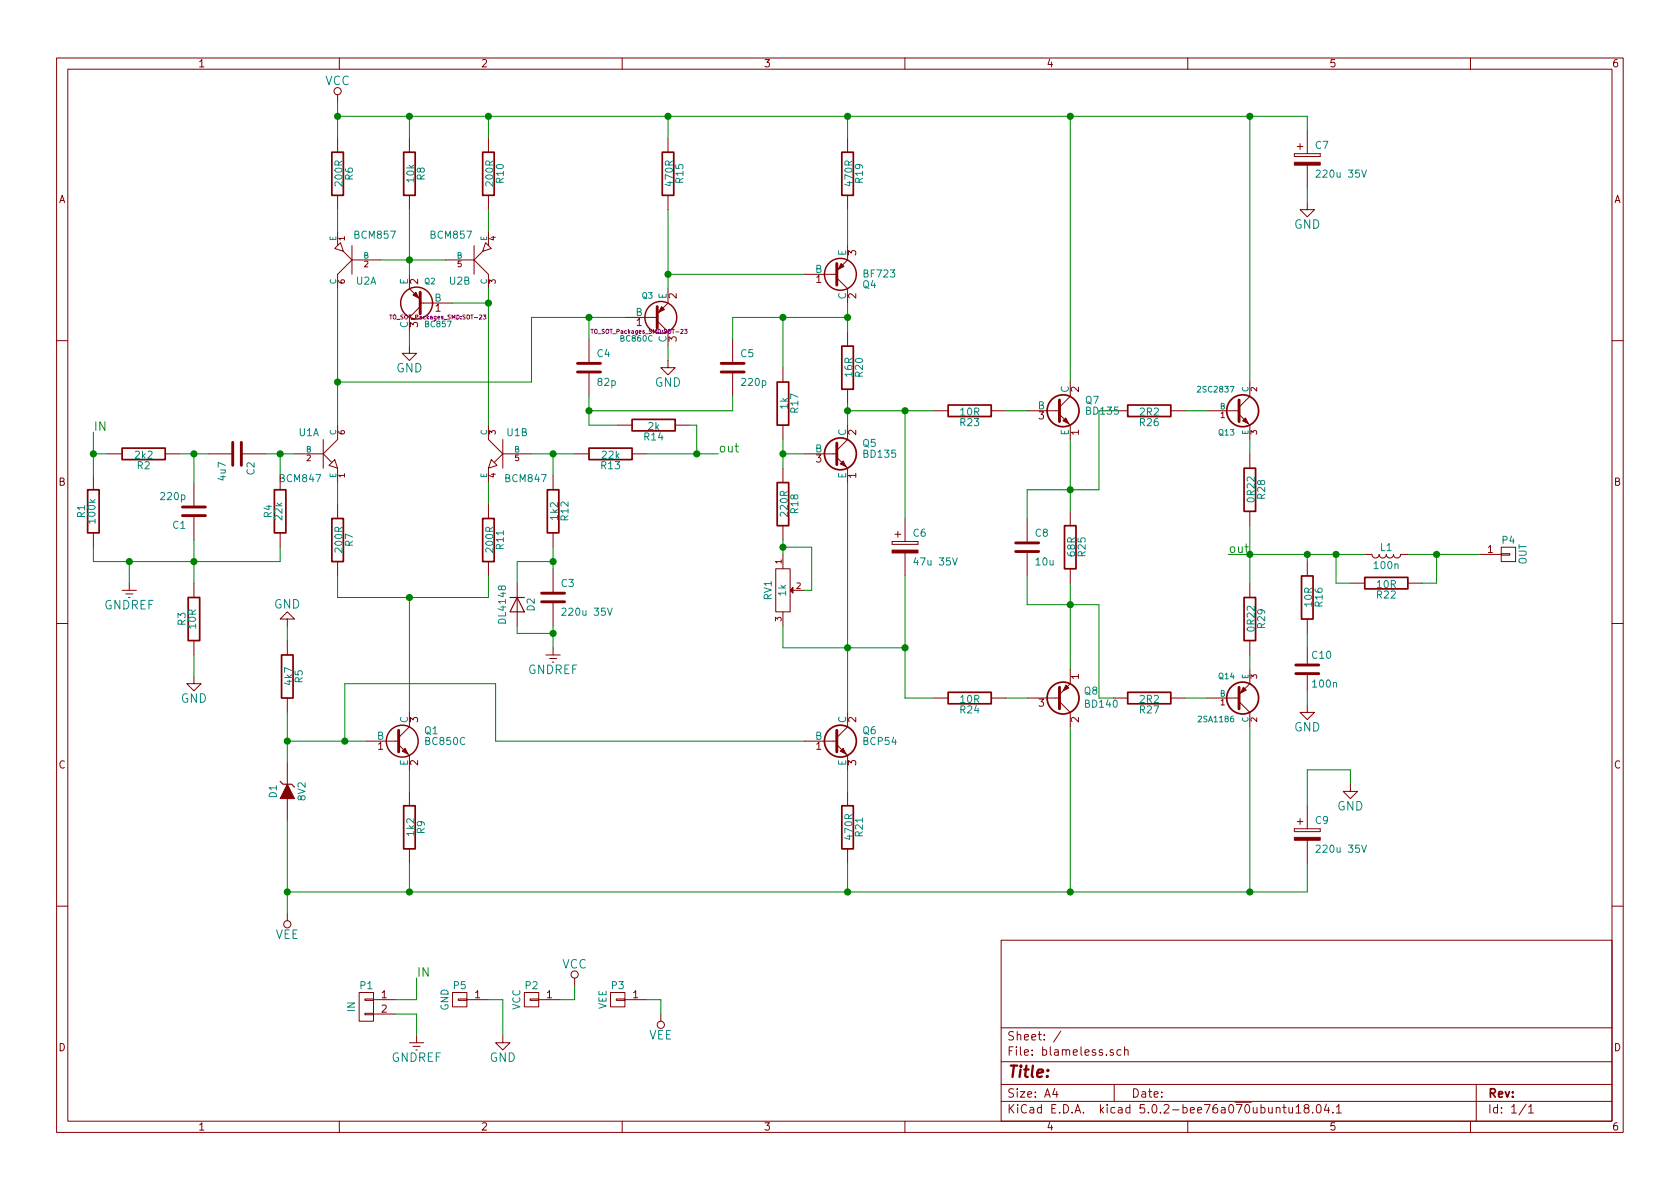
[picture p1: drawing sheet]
EESchema Schematic File Version 4
LIBS:blameless-cache
EELAYER 26 0
EELAYER END
$Descr A4 11693 8268
encoding utf-8
Sheet 1 1
Title ""
Date ""
Rev ""
Comp ""
Comment1 ""
Comment2 ""
Comment3 ""
Comment4 ""
$EndDescr
$Comp
L blameless-rescue:BCM847 U1
U 1 1
P 2250 3150
F 0 "U1" H 2150 3300 50  0000 C CNN
F 1 "BCM847" H 2090 2980 50  0000 C CNN
F 2 "TO_SOT_Packages_SMD:SOT-363_SC-70-6_Handsoldering" H 2250 3150 60  0001 C CNN
F 3 "" H 2250 3150 60  0000 C CNN
	1    2250 3150
	1    0    0    -1  
$EndComp
$Comp
L blameless-rescue:BCM847 U1
U 2 1
P 3500 3150
F 0 "U1" H 3400 3300 50  0000 C CNN
F 1 "BCM847" H 3340 2980 50  0000 C CNN
F 2 "TO_SOT_Packages_SMD:SOT-363_SC-70-6_Handsoldering" H 3500 3150 60  0001 C CNN
F 3 "" H 3500 3150 60  0000 C CNN
	2    3500 3150
	-1   0    0    -1  
$EndComp
$Comp
L blameless-rescue:BCM857 U2
U 1 1
P 2450 1800
F 0 "U2" H 2350 1950 50  0000 C CNN
F 1 "BCM857" H 2290 1630 50  0000 C CNN
F 2 "TO_SOT_Packages_SMD:SOT-363_SC-70-6_Handsoldering" H 2450 1800 60  0001 C CNN
F 3 "" H 2450 1800 60  0000 C CNN
	1    2450 1800
	-1   0    0    1   
$EndComp
$Comp
L blameless-rescue:BCM857 U2
U 2 1
P 3300 1800
F 0 "U2" H 3200 1950 50  0000 C CNN
F 1 "BCM857" H 3140 1630 50  0000 C CNN
F 2 "TO_SOT_Packages_SMD:SOT-363_SC-70-6_Handsoldering" H 3300 1800 60  0001 C CNN
F 3 "" H 3300 1800 60  0000 C CNN
	2    3300 1800
	1    0    0    1   
$EndComp
$Comp
L blameless-rescue:BC857 Q2
U 1 1
P 2950 2100
F 0 "Q2" H 2950 1951 40  0000 R CNN
F 1 "BC857" H 2950 2250 40  0000 R CNN
F 2 "TO_SOT_Packages_SMD:SOT-23" H 2850 2202 29  0000 C CNN
F 3 "" H 2950 2100 60  0000 C CNN
	1    2950 2100
	-1   0    0    1   
$EndComp
$Comp
L power:GND #PWR01
U 1 1
P 2850 2400
F 0 "#PWR01" H 2850 2150 60  0001 C CNN
F 1 "GND" H 2850 2250 60  0000 C CNN
F 2 "" H 2850 2400 60  0000 C CNN
F 3 "" H 2850 2400 60  0000 C CNN
	1    2850 2400
	1    0    0    -1  
$EndComp
$Comp
L blameless-rescue:R-RESCUE-blameless R8
U 1 1
P 2850 1200
F 0 "R8" V 2930 1200 50  0000 C CNN
F 1 "10k" V 2857 1201 50  0000 C CNN
F 2 "Resistor_SMD:R_MiniMELF_MMA-0204" V 2780 1200 30  0001 C CNN
F 3 "" H 2850 1200 30  0000 C CNN
	1    2850 1200
	1    0    0    -1  
$EndComp
$Comp
L blameless-rescue:R-RESCUE-blameless R6
U 1 1
P 2350 1200
F 0 "R6" V 2430 1200 50  0000 C CNN
F 1 "200R" V 2357 1201 50  0000 C CNN
F 2 "Resistor_SMD:R_MiniMELF_MMA-0204" V 2280 1200 30  0001 C CNN
F 3 "" H 2350 1200 30  0000 C CNN
	1    2350 1200
	1    0    0    -1  
$EndComp
$Comp
L blameless-rescue:R-RESCUE-blameless R10
U 1 1
P 3400 1200
F 0 "R10" V 3480 1200 50  0000 C CNN
F 1 "200R" V 3407 1201 50  0000 C CNN
F 2 "Resistor_SMD:R_MiniMELF_MMA-0204" V 3330 1200 30  0001 C CNN
F 3 "" H 3400 1200 30  0000 C CNN
	1    3400 1200
	1    0    0    -1  
$EndComp
$Comp
L blameless-rescue:R-RESCUE-blameless R7
U 1 1
P 2350 3750
F 0 "R7" V 2430 3750 50  0000 C CNN
F 1 "200R" V 2357 3751 50  0000 C CNN
F 2 "Resistor_SMD:R_MiniMELF_MMA-0204" V 2280 3750 30  0001 C CNN
F 3 "" H 2350 3750 30  0000 C CNN
	1    2350 3750
	1    0    0    -1  
$EndComp
$Comp
L blameless-rescue:R-RESCUE-blameless R11
U 1 1
P 3400 3750
F 0 "R11" V 3480 3750 50  0000 C CNN
F 1 "200R" V 3407 3751 50  0000 C CNN
F 2 "Resistor_SMD:R_MiniMELF_MMA-0204" V 3330 3750 30  0001 C CNN
F 3 "" H 3400 3750 30  0000 C CNN
	1    3400 3750
	1    0    0    -1  
$EndComp
$Comp
L power:GND #PWR02
U 1 1
P 2000 4350
F 0 "#PWR02" H 2000 4100 60  0001 C CNN
F 1 "GND" H 2000 4200 60  0000 C CNN
F 2 "" H 2000 4350 60  0000 C CNN
F 3 "" H 2000 4350 60  0000 C CNN
	1    2000 4350
	-1   0    0    1   
$EndComp
$Comp
L blameless-rescue:R-RESCUE-blameless R5
U 1 1
P 2000 4700
F 0 "R5" V 2080 4700 50  0000 C CNN
F 1 "4k7" V 2007 4701 50  0000 C CNN
F 2 "Resistor_SMD:R_MiniMELF_MMA-0204" V 1930 4700 30  0001 C CNN
F 3 "" H 2000 4700 30  0000 C CNN
	1    2000 4700
	1    0    0    -1  
$EndComp
$Comp
L blameless-rescue:ZENER D1
U 1 1
P 2000 5500
F 0 "D1" H 2000 5600 50  0000 C CNN
F 1 "8V2" H 2000 5400 50  0000 C CNN
F 2 "Diodes_SMD:D_MiniMELF_Handsoldering" H 2000 5500 60  0001 C CNN
F 3 "" H 2000 5500 60  0000 C CNN
	1    2000 5500
	0    -1   -1   0   
$EndComp
$Comp
L blameless-rescue:R-RESCUE-blameless R9
U 1 1
P 2850 5750
F 0 "R9" V 2930 5750 50  0000 C CNN
F 1 "1k2" V 2857 5751 50  0000 C CNN
F 2 "Resistor_SMD:R_MiniMELF_MMA-0204" V 2780 5750 30  0001 C CNN
F 3 "" H 2850 5750 30  0000 C CNN
	1    2850 5750
	1    0    0    -1  
$EndComp
$Comp
L blameless-rescue:R-RESCUE-blameless R12
U 1 1
P 3850 3550
F 0 "R12" V 3930 3550 50  0000 C CNN
F 1 "1k2" V 3857 3551 50  0000 C CNN
F 2 "Resistor_SMD:R_MiniMELF_MMA-0204" V 3780 3550 30  0001 C CNN
F 3 "" H 3850 3550 30  0000 C CNN
	1    3850 3550
	1    0    0    -1  
$EndComp
$Comp
L blameless-rescue:R-RESCUE-blameless R13
U 1 1
P 4250 3150
F 0 "R13" V 4330 3150 50  0000 C CNN
F 1 "22k" V 4257 3151 50  0000 C CNN
F 2 "Resistor_SMD:R_MiniMELF_MMA-0204" V 4180 3150 30  0001 C CNN
F 3 "" H 4250 3150 30  0000 C CNN
	1    4250 3150
	0    1    1    0   
$EndComp
$Comp
L blameless-rescue:R-RESCUE-blameless R4
U 1 1
P 1950 3550
F 0 "R4" V 2030 3550 50  0000 C CNN
F 1 "22k" V 1957 3551 50  0000 C CNN
F 2 "Resistor_SMD:R_MiniMELF_MMA-0204" V 1880 3550 30  0001 C CNN
F 3 "" H 1950 3550 30  0000 C CNN
	1    1950 3550
	-1   0    0    1   
$EndComp
$Comp
L blameless-rescue:C-RESCUE-blameless C3
U 1 1
P 3850 4150
F 0 "C3" H 3900 4250 50  0000 L CNN
F 1 "220u 35V" H 3900 4050 50  0000 L CNN
F 2 "Capacitors_SMD:CP_Elec_8x10" H 3888 4000 30  0001 C CNN
F 3 "" H 3850 4150 60  0000 C CNN
	1    3850 4150
	1    0    0    -1  
$EndComp
Text Label 5000 3150 0    60   ~ 0
out
$Comp
L power:GND #PWR03
U 1 1
P 4650 2500
F 0 "#PWR03" H 4650 2250 60  0001 C CNN
F 1 "GND" H 4650 2350 60  0000 C CNN
F 2 "" H 4650 2500 60  0000 C CNN
F 3 "" H 4650 2500 60  0000 C CNN
	1    4650 2500
	1    0    0    -1  
$EndComp
$Comp
L blameless-rescue:R-RESCUE-blameless R15
U 1 1
P 4650 1200
F 0 "R15" V 4730 1200 50  0000 C CNN
F 1 "470R" V 4657 1201 50  0000 C CNN
F 2 "Resistor_SMD:R_MiniMELF_MMA-0204" V 4580 1200 30  0001 C CNN
F 3 "" H 4650 1200 30  0000 C CNN
	1    4650 1200
	1    0    0    -1  
$EndComp
$Comp
L blameless-rescue:R-RESCUE-blameless R19
U 1 1
P 5900 1200
F 0 "R19" V 5980 1200 50  0000 C CNN
F 1 "470R" V 5907 1201 50  0000 C CNN
F 2 "Resistor_SMD:R_MiniMELF_MMA-0204" V 5830 1200 30  0001 C CNN
F 3 "" H 5900 1200 30  0000 C CNN
	1    5900 1200
	1    0    0    -1  
$EndComp
$Comp
L blameless-rescue:R-RESCUE-blameless R20
U 1 1
P 5900 2550
F 0 "R20" V 5980 2550 50  0000 C CNN
F 1 "16R" V 5907 2551 50  0000 C CNN
F 2 "Resistor_SMD:R_MiniMELF_MMA-0204" V 5830 2550 30  0001 C CNN
F 3 "" H 5900 2550 30  0000 C CNN
	1    5900 2550
	1    0    0    -1  
$EndComp
$Comp
L blameless-rescue:R-RESCUE-blameless R17
U 1 1
P 5450 2800
F 0 "R17" V 5530 2800 50  0000 C CNN
F 1 "1k" V 5457 2801 50  0000 C CNN
F 2 "Resistor_SMD:R_MiniMELF_MMA-0204" V 5380 2800 30  0001 C CNN
F 3 "" H 5450 2800 30  0000 C CNN
	1    5450 2800
	1    0    0    -1  
$EndComp
$Comp
L blameless-rescue:R-RESCUE-blameless R18
U 1 1
P 5450 3500
F 0 "R18" V 5530 3500 50  0000 C CNN
F 1 "220R" V 5457 3501 50  0000 C CNN
F 2 "Resistor_SMD:R_MiniMELF_MMA-0204" V 5380 3500 30  0001 C CNN
F 3 "" H 5450 3500 30  0000 C CNN
	1    5450 3500
	1    0    0    -1  
$EndComp
$Comp
L blameless-rescue:POT-RESCUE-blameless RV1
U 1 1
P 5450 4100
F 0 "RV1" H 5450 4000 50  0000 C CNN
F 1 "1k" H 5450 4100 50  0000 C CNN
F 2 "Potentiometer_SMD:Potentiometer_Bourns_3214G_Horizontal" H 5450 4100 60  0001 C CNN
F 3 "" H 5450 4100 60  0000 C CNN
	1    5450 4100
	0    1    1    0   
$EndComp
$Comp
L blameless-rescue:CP2 C6
U 1 1
P 6300 3800
F 0 "C6" H 6350 3900 50  0000 L CNN
F 1 "47u 35V" H 6350 3700 50  0000 L CNN
F 2 "Capacitors_SMD:CP_Elec_6.3x7.7" H 6338 3650 30  0001 C CNN
F 3 "" H 6300 3800 60  0000 C CNN
	1    6300 3800
	1    0    0    -1  
$EndComp
$Comp
L blameless-rescue:R-RESCUE-blameless R21
U 1 1
P 5900 5750
F 0 "R21" V 5980 5750 50  0000 C CNN
F 1 "470R" V 5907 5751 50  0000 C CNN
F 2 "Resistor_SMD:R_MiniMELF_MMA-0204" V 5830 5750 30  0001 C CNN
F 3 "" H 5900 5750 30  0000 C CNN
	1    5900 5750
	1    0    0    -1  
$EndComp
$Comp
L blameless-rescue:R-RESCUE-blameless R25
U 1 1
P 7450 3800
F 0 "R25" V 7530 3800 50  0000 C CNN
F 1 "68R" V 7457 3801 50  0000 C CNN
F 2 "Resistor_SMD:R_MiniMELF_MMA-0204" V 7380 3800 30  0001 C CNN
F 3 "" H 7450 3800 30  0000 C CNN
	1    7450 3800
	1    0    0    -1  
$EndComp
$Comp
L blameless-rescue:C-RESCUE-blameless C8
U 1 1
P 7150 3800
F 0 "C8" H 7200 3900 50  0000 L CNN
F 1 "10u" H 7200 3700 50  0000 L CNN
F 2 "Capacitors_SMD:C_1206_HandSoldering" H 7188 3650 30  0001 C CNN
F 3 "" H 7150 3800 60  0000 C CNN
	1    7150 3800
	1    0    0    -1  
$EndComp
$Comp
L blameless-rescue:R-RESCUE-blameless R23
U 1 1
P 6750 2850
F 0 "R23" V 6830 2850 50  0000 C CNN
F 1 "10R" V 6757 2851 50  0000 C CNN
F 2 "Resistor_SMD:R_MiniMELF_MMA-0204" V 6680 2850 30  0001 C CNN
F 3 "" H 6750 2850 30  0000 C CNN
	1    6750 2850
	0    1    1    0   
$EndComp
$Comp
L blameless-rescue:R-RESCUE-blameless R24
U 1 1
P 6750 4850
F 0 "R24" V 6830 4850 50  0000 C CNN
F 1 "10R" V 6757 4851 50  0000 C CNN
F 2 "Resistor_SMD:R_MiniMELF_MMA-0204" V 6680 4850 30  0001 C CNN
F 3 "" H 6750 4850 30  0000 C CNN
	1    6750 4850
	0    1    1    0   
$EndComp
$Comp
L blameless-rescue:C-RESCUE-blameless C4
U 1 1
P 4100 2550
F 0 "C4" H 4150 2650 50  0000 L CNN
F 1 "82p" H 4150 2450 50  0000 L CNN
F 2 "Capacitors_SMD:C_1206_HandSoldering" H 4138 2400 30  0001 C CNN
F 3 "" H 4100 2550 60  0000 C CNN
	1    4100 2550
	1    0    0    -1  
$EndComp
$Comp
L blameless-rescue:C-RESCUE-blameless C5
U 1 1
P 5100 2550
F 0 "C5" H 5150 2650 50  0000 L CNN
F 1 "220p" H 5150 2450 50  0000 L CNN
F 2 "Capacitors_SMD:C_1206_HandSoldering" H 5138 2400 30  0001 C CNN
F 3 "" H 5100 2550 60  0000 C CNN
	1    5100 2550
	1    0    0    -1  
$EndComp
$Comp
L blameless-rescue:R-RESCUE-blameless R14
U 1 1
P 4550 2950
F 0 "R14" V 4630 2950 50  0000 C CNN
F 1 "2k" V 4557 2951 50  0000 C CNN
F 2 "Resistor_SMD:R_MiniMELF_MMA-0204" V 4480 2950 30  0001 C CNN
F 3 "" H 4550 2950 30  0000 C CNN
	1    4550 2950
	0    1    1    0   
$EndComp
$Comp
L blameless-rescue:R-RESCUE-blameless R26
U 1 1
P 8000 2850
F 0 "R26" V 8080 2850 50  0000 C CNN
F 1 "2R2" V 8007 2851 50  0000 C CNN
F 2 "Resistor_SMD:R_MiniMELF_MMA-0204" V 7930 2850 30  0001 C CNN
F 3 "" H 8000 2850 30  0000 C CNN
	1    8000 2850
	0    1    1    0   
$EndComp
$Comp
L blameless-rescue:R-RESCUE-blameless R27
U 1 1
P 8000 4850
F 0 "R27" V 8080 4850 50  0000 C CNN
F 1 "2R2" V 8007 4851 50  0000 C CNN
F 2 "Resistor_SMD:R_MiniMELF_MMA-0204" V 7930 4850 30  0001 C CNN
F 3 "" H 8000 4850 30  0000 C CNN
	1    8000 4850
	0    1    1    0   
$EndComp
$Comp
L blameless-rescue:2SC4793 Q13
U 1 1
P 8600 2850
F 0 "Q13" H 8600 2700 40  0000 R CNN
F 1 "2SC2837" H 8600 3000 40  0000 R CNN
F 2 "TOs:to247" H 8480 2950 29  0001 C CNN
F 3 "" H 8600 2850 60  0000 C CNN
	1    8600 2850
	1    0    0    -1  
$EndComp
$Comp
L blameless-rescue:2SA1837 Q14
U 1 1
P 8600 4850
F 0 "Q14" H 8600 4700 40  0000 R CNN
F 1 "2SA1186" H 8600 5000 40  0000 R CNN
F 2 "TOs:to247" H 8480 4950 29  0001 C CNN
F 3 "" H 8600 4850 60  0000 C CNN
	1    8600 4850
	1    0    0    1   
$EndComp
$Comp
L blameless-rescue:C-RESCUE-blameless C2
U 1 1
P 1650 3150
F 0 "C2" H 1700 3250 50  0000 L CNN
F 1 "4u7" H 1700 3050 50  0000 L CNN
F 2 "Capacitors_SMD:C_1206_HandSoldering" H 1688 3000 30  0001 C CNN
F 3 "" H 1650 3150 60  0000 C CNN
	1    1650 3150
	0    1    1    0   
$EndComp
$Comp
L blameless-rescue:C-RESCUE-blameless C1
U 1 1
P 1350 3550
F 0 "C1" H 1400 3650 50  0000 L CNN
F 1 "220p" H 1400 3450 50  0000 L CNN
F 2 "Capacitors_SMD:C_1206_HandSoldering" H 1388 3400 30  0001 C CNN
F 3 "" H 1350 3550 60  0000 C CNN
	1    1350 3550
	-1   0    0    1   
$EndComp
$Comp
L blameless-rescue:R-RESCUE-blameless R2
U 1 1
P 1000 3150
F 0 "R2" V 1080 3150 50  0000 C CNN
F 1 "2k2" V 1007 3151 50  0000 C CNN
F 2 "Resistor_SMD:R_MiniMELF_MMA-0204" V 930 3150 30  0001 C CNN
F 3 "" H 1000 3150 30  0000 C CNN
	1    1000 3150
	0    1    1    0   
$EndComp
$Comp
L blameless-rescue:R-RESCUE-blameless R28
U 1 1
P 8700 3400
F 0 "R28" V 8780 3400 50  0000 C CNN
F 1 "0R22" V 8707 3401 50  0000 C CNN
F 2 "Resistor_THT:R_Box_L14.0mm_W5.0mm_P9.00mm" V 8630 3400 30  0001 C CNN
F 3 "" H 8700 3400 30  0000 C CNN
	1    8700 3400
	1    0    0    -1  
$EndComp
$Comp
L blameless-rescue:R-RESCUE-blameless R29
U 1 1
P 8700 4300
F 0 "R29" V 8780 4300 50  0000 C CNN
F 1 "0R22" V 8707 4301 50  0000 C CNN
F 2 "Resistor_THT:R_Box_L14.0mm_W5.0mm_P9.00mm" V 8630 4300 30  0001 C CNN
F 3 "" H 8700 4300 30  0000 C CNN
	1    8700 4300
	1    0    0    -1  
$EndComp
$Comp
L blameless-rescue:R-RESCUE-blameless R3
U 1 1
P 1350 4300
F 0 "R3" V 1430 4300 50  0000 C CNN
F 1 "10R" V 1357 4301 50  0000 C CNN
F 2 "Resistor_SMD:R_MiniMELF_MMA-0204" V 1280 4300 30  0001 C CNN
F 3 "" H 1350 4300 30  0000 C CNN
	1    1350 4300
	-1   0    0    1   
$EndComp
$Comp
L power:GND #PWR04
U 1 1
P 1350 4700
F 0 "#PWR04" H 1350 4450 60  0001 C CNN
F 1 "GND" H 1350 4550 60  0000 C CNN
F 2 "" H 1350 4700 60  0000 C CNN
F 3 "" H 1350 4700 60  0000 C CNN
	1    1350 4700
	1    0    0    -1  
$EndComp
$Comp
L power:GNDREF #PWR05
U 1 1
P 900 4050
F 0 "#PWR05" H 900 3800 60  0001 C CNN
F 1 "GNDREF" H 900 3900 60  0000 C CNN
F 2 "" H 900 4050 60  0000 C CNN
F 3 "" H 900 4050 60  0000 C CNN
	1    900  4050
	1    0    0    -1  
$EndComp
$Comp
L power:GNDREF #PWR06
U 1 1
P 3850 4500
F 0 "#PWR06" H 3850 4250 60  0001 C CNN
F 1 "GNDREF" H 3850 4350 60  0000 C CNN
F 2 "" H 3850 4500 60  0000 C CNN
F 3 "" H 3850 4500 60  0000 C CNN
	1    3850 4500
	1    0    0    -1  
$EndComp
$Comp
L blameless-rescue:R-RESCUE-blameless R1
U 1 1
P 650 3550
F 0 "R1" V 730 3550 50  0000 C CNN
F 1 "100k" V 657 3551 50  0000 C CNN
F 2 "Resistor_SMD:R_MiniMELF_MMA-0204" V 580 3550 30  0001 C CNN
F 3 "" H 650 3550 30  0000 C CNN
	1    650  3550
	-1   0    0    1   
$EndComp
$Comp
L power:VCC #PWR07
U 1 1
P 2350 700
F 0 "#PWR07" H 2350 550 60  0001 C CNN
F 1 "VCC" H 2350 850 60  0000 C CNN
F 2 "" H 2350 700 60  0000 C CNN
F 3 "" H 2350 700 60  0000 C CNN
	1    2350 700 
	1    0    0    -1  
$EndComp
$Comp
L power:VEE #PWR08
U 1 1
P 2000 6350
F 0 "#PWR08" H 2000 6200 60  0001 C CNN
F 1 "VEE" H 2000 6500 60  0000 C CNN
F 2 "" H 2000 6350 60  0000 C CNN
F 3 "" H 2000 6350 60  0000 C CNN
	1    2000 6350
	-1   0    0    1   
$EndComp
Text Label 650  3000 0    60   ~ 0
IN
$Comp
L blameless-rescue:CONN_01X02 P1
U 1 1
P 2550 7000
F 0 "P1" H 2550 7150 50  0000 C CNN
F 1 "IN" V 2650 7000 50  0000 C CNN
F 2 "w_conn_pt-1,5:pt_1,5-2-3,5-h" H 2550 7000 60  0001 C CNN
F 3 "" H 2550 7000 60  0000 C CNN
	1    2550 7000
	-1   0    0    -1  
$EndComp
Text Label 2900 6800 0    60   ~ 0
IN
$Comp
L power:GNDREF #PWR09
U 1 1
P 2900 7200
F 0 "#PWR09" H 2900 6950 60  0001 C CNN
F 1 "GNDREF" H 2900 7050 60  0000 C CNN
F 2 "" H 2900 7200 60  0000 C CNN
F 3 "" H 2900 7200 60  0000 C CNN
	1    2900 7200
	1    0    0    -1  
$EndComp
$Comp
L blameless-rescue:CONN_01X01 P2
U 1 1
P 3700 6950
F 0 "P2" H 3700 7050 50  0000 C CNN
F 1 "VCC" V 3800 6950 50  0000 C CNN
F 2 "Connectors:1pin" H 3700 6950 60  0001 C CNN
F 3 "" H 3700 6950 60  0000 C CNN
	1    3700 6950
	-1   0    0    -1  
$EndComp
$Comp
L power:VCC #PWR010
U 1 1
P 4000 6850
F 0 "#PWR010" H 4000 6700 60  0001 C CNN
F 1 "VCC" H 4000 7000 60  0000 C CNN
F 2 "" H 4000 6850 60  0000 C CNN
F 3 "" H 4000 6850 60  0000 C CNN
	1    4000 6850
	1    0    0    -1  
$EndComp
$Comp
L blameless-rescue:CONN_01X01 P3
U 1 1
P 4300 6950
F 0 "P3" H 4300 7050 50  0000 C CNN
F 1 "VEE" V 4400 6950 50  0000 C CNN
F 2 "Connectors:1pin" H 4300 6950 60  0001 C CNN
F 3 "" H 4300 6950 60  0000 C CNN
	1    4300 6950
	-1   0    0    -1  
$EndComp
$Comp
L power:VEE #PWR011
U 1 1
P 4600 7050
F 0 "#PWR011" H 4600 6900 60  0001 C CNN
F 1 "VEE" H 4600 7200 60  0000 C CNN
F 2 "" H 4600 7050 60  0000 C CNN
F 3 "" H 4600 7050 60  0000 C CNN
	1    4600 7050
	-1   0    0    1   
$EndComp
$Comp
L blameless-rescue:CONN_01X01 P4
U 1 1
P 10500 3850
F 0 "P4" H 10500 3950 50  0000 C CNN
F 1 "OUT" V 10600 3850 50  0000 C CNN
F 2 "Connectors:1pin" H 10500 3850 60  0001 C CNN
F 3 "" H 10500 3850 60  0000 C CNN
	1    10500 3850
	1    0    0    -1  
$EndComp
$Comp
L blameless-rescue:CONN_01X01 P5
U 1 1
P 3200 6950
F 0 "P5" H 3200 7050 50  0000 C CNN
F 1 "GND" V 3300 6950 50  0000 C CNN
F 2 "Connectors:1pin" H 3200 6950 60  0001 C CNN
F 3 "" H 3200 6950 60  0000 C CNN
	1    3200 6950
	-1   0    0    -1  
$EndComp
$Comp
L power:GND #PWR012
U 1 1
P 3500 7200
F 0 "#PWR012" H 3500 6950 60  0001 C CNN
F 1 "GND" H 3500 7050 60  0000 C CNN
F 2 "" H 3500 7200 60  0000 C CNN
F 3 "" H 3500 7200 60  0000 C CNN
	1    3500 7200
	1    0    0    -1  
$EndComp
Wire Wire Line
	2850 2300 2850 2400
Wire Wire Line
	2850 1450 2850 1800
Wire Wire Line
	2650 1800 2850 1800
Connection ~ 2850 1800
Wire Wire Line
	2350 1450 2350 1600
Wire Wire Line
	3400 1450 3400 1600
Wire Wire Line
	3150 2100 3400 2100
Wire Wire Line
	3400 2000 3400 2100
Connection ~ 3400 2100
Wire Wire Line
	2350 2000 2350 2650
Wire Wire Line
	2350 3350 2350 3500
Wire Wire Line
	3400 3350 3400 3500
Wire Wire Line
	3400 4150 3400 4000
Wire Wire Line
	2350 4150 2850 4150
Wire Wire Line
	2350 4150 2350 4000
Wire Wire Line
	2850 4150 2850 4950
Connection ~ 2850 4150
Wire Wire Line
	2000 4950 2000 5150
Wire Wire Line
	2850 5350 2850 5500
Wire Wire Line
	2850 6000 2850 6200
Wire Wire Line
	2000 6200 2850 6200
Wire Wire Line
	2000 4350 2000 4450
Wire Wire Line
	3700 3150 3850 3150
Wire Wire Line
	3850 3300 3850 3150
Connection ~ 3850 3150
Wire Wire Line
	3850 3800 3850 3900
Wire Wire Line
	1850 3150 1950 3150
Wire Wire Line
	1950 3150 1950 3300
Wire Wire Line
	2350 700  2350 800 
Wire Wire Line
	2350 800  2850 800 
Wire Wire Line
	3400 800  3400 950 
Wire Wire Line
	2850 950  2850 800 
Connection ~ 2850 800 
Wire Wire Line
	4500 3150 4850 3150
Wire Wire Line
	4650 2500 4650 2400
Wire Wire Line
	5900 1450 5900 1700
Wire Wire Line
	5900 800  5900 950 
Connection ~ 5900 800 
Wire Wire Line
	4650 950  4650 800 
Connection ~ 4650 800 
Wire Wire Line
	4650 1450 4650 1900
Wire Wire Line
	4650 1900 5600 1900
Connection ~ 4650 1900
Wire Wire Line
	3700 2200 4100 2200
Wire Wire Line
	3700 2200 3700 2650
Wire Wire Line
	3700 2650 2350 2650
Connection ~ 2350 2650
Wire Wire Line
	5900 2100 5900 2200
Wire Wire Line
	5450 2200 5450 2550
Connection ~ 5900 2200
Wire Wire Line
	5900 2800 5900 2850
Wire Wire Line
	5450 3150 5600 3150
Wire Wire Line
	5450 3050 5450 3150
Wire Wire Line
	5450 3750 5450 3800
Wire Wire Line
	5450 3800 5650 3800
Wire Wire Line
	5650 3800 5650 4100
Wire Wire Line
	5650 4100 5600 4100
Connection ~ 5450 3800
Connection ~ 5450 3150
Wire Wire Line
	5900 3350 5900 4500
Wire Wire Line
	5450 4500 5900 4500
Wire Wire Line
	5450 4500 5450 4350
Wire Wire Line
	5100 2200 5450 2200
Wire Wire Line
	6300 2850 6300 3600
Connection ~ 5900 2850
Wire Wire Line
	6300 4000 6300 4500
Wire Wire Line
	2000 5150 2400 5150
Connection ~ 2000 5150
Wire Wire Line
	2000 5700 2000 6200
Wire Wire Line
	5900 5350 5900 5500
Wire Wire Line
	5900 6000 5900 6200
Connection ~ 5900 6200
Wire Wire Line
	5600 5150 3450 5150
Wire Wire Line
	3450 5150 3450 4750
Wire Wire Line
	3450 4750 2400 4750
Wire Wire Line
	2400 4750 2400 5150
Connection ~ 2400 5150
Connection ~ 5900 4500
Wire Wire Line
	7450 3050 7450 3400
Wire Wire Line
	7450 4050 7450 4200
Wire Wire Line
	7150 3400 7450 3400
Wire Wire Line
	7150 3400 7150 3600
Connection ~ 7450 3400
Wire Wire Line
	7150 4000 7150 4200
Wire Wire Line
	7150 4200 7450 4200
Connection ~ 7450 4200
Wire Wire Line
	7000 2850 7150 2850
Wire Wire Line
	7000 4850 7150 4850
Wire Wire Line
	4800 2950 4850 2950
Wire Wire Line
	4850 2950 4850 3150
Connection ~ 4850 3150
Wire Wire Line
	5100 2750 5100 2850
Wire Wire Line
	5100 2850 4100 2850
Wire Wire Line
	4100 2750 4100 2850
Wire Wire Line
	4100 2950 4300 2950
Connection ~ 4100 2850
Wire Wire Line
	4100 2350 4100 2200
Connection ~ 4100 2200
Wire Wire Line
	5100 2200 5100 2350
Connection ~ 5450 2200
Wire Wire Line
	8250 2850 8400 2850
Wire Wire Line
	7750 2850 7650 2850
Wire Wire Line
	8250 4850 8400 4850
Wire Wire Line
	7750 4850 7650 4850
Wire Wire Line
	7650 2850 7650 3400
Wire Wire Line
	7650 4850 7650 4200
Wire Wire Line
	8700 3650 8700 3850
Wire Wire Line
	8700 4550 8700 4650
Wire Wire Line
	8700 3050 8700 3150
Connection ~ 8700 3850
Wire Wire Line
	750  3150 650  3150
Wire Wire Line
	650  3000 650  3150
Wire Wire Line
	1250 3150 1350 3150
Wire Wire Line
	1350 3350 1350 3150
Connection ~ 1350 3150
Connection ~ 1950 3150
Wire Wire Line
	1350 3750 1350 3900
Wire Wire Line
	650  3900 900  3900
Wire Wire Line
	1950 3900 1950 3800
Wire Wire Line
	1350 4550 1350 4700
Connection ~ 1350 3900
Wire Wire Line
	900  3900 900  4050
Wire Wire Line
	3850 4350 3850 4400
Wire Wire Line
	650  3800 650  3900
Connection ~ 900  3900
Connection ~ 650  3150
Connection ~ 2350 800 
Connection ~ 2000 6200
Connection ~ 2850 6200
Connection ~ 3400 800 
Wire Wire Line
	2750 6950 2900 6950
Wire Wire Line
	2900 6950 2900 6800
Wire Wire Line
	2750 7050 2900 7050
Wire Wire Line
	2900 7050 2900 7200
Wire Wire Line
	3900 6950 4000 6950
Wire Wire Line
	4000 6950 4000 6850
Wire Wire Line
	4500 6950 4600 6950
Wire Wire Line
	4600 6950 4600 7050
Wire Wire Line
	9800 3850 10000 3850
Wire Wire Line
	3400 6950 3500 6950
Wire Wire Line
	3500 6950 3500 7200
Wire Wire Line
	7450 5050 7450 6200
Connection ~ 7450 6200
Wire Wire Line
	8700 6200 8700 5050
Connection ~ 8700 6200
Wire Wire Line
	7450 2650 7450 800 
Wire Wire Line
	8700 800  8700 2650
Connection ~ 8700 800 
Wire Wire Line
	5900 2850 6300 2850
$Comp
L blameless-rescue:BCP51 Q4
U 1 1
P 5800 1900
F 0 "Q4" H 6000 1975 50  0000 L CNN
F 1 "BF723" H 6000 1900 50  0000 L CNN
F 2 "TO_SOT_Packages_SMD:SOT-223-3_TabPin2" H 6000 1825 50  0001 L CIN
F 3 "" H 5800 1900 50  0001 L CNN
	1    5800 1900
	1    0    0    1   
$EndComp
$Comp
L blameless-rescue:BCP54 Q6
U 1 1
P 5800 5150
F 0 "Q6" H 6000 5225 50  0000 L CNN
F 1 "BCP54" H 6000 5150 50  0000 L CNN
F 2 "TO_SOT_Packages_SMD:SOT-223-3_TabPin2" H 6000 5075 50  0001 L CIN
F 3 "" H 5800 5150 50  0001 L CNN
	1    5800 5150
	1    0    0    -1  
$EndComp
Connection ~ 7450 800 
Connection ~ 6300 2850
Wire Wire Line
	6300 4850 6500 4850
Connection ~ 6300 4500
$Comp
L blameless-rescue:BC857 Q3
U 1 1
P 4550 2200
F 0 "Q3" H 4550 2051 40  0000 R CNN
F 1 "BC860C" H 4550 2350 40  0000 R CNN
F 2 "TO_SOT_Packages_SMD:SOT-23" H 4450 2302 29  0000 C CNN
F 3 "" H 4550 2200 60  0000 C CNN
	1    4550 2200
	1    0    0    1   
$EndComp
$Comp
L blameless-rescue:BC850 Q1
U 1 1
P 2750 5150
F 0 "Q1" H 2950 5225 50  0000 L CNN
F 1 "BC850C" H 2950 5150 50  0000 L CNN
F 2 "TO_SOT_Packages_SMD:SOT-23" H 2950 5075 50  0001 L CIN
F 3 "" H 2750 5150 50  0001 L CNN
	1    2750 5150
	1    0    0    -1  
$EndComp
$Comp
L blameless-rescue:BD135 Q5
U 1 1
P 5800 3150
F 0 "Q5" H 6000 3225 50  0000 L CNN
F 1 "BD135" H 6000 3150 50  0000 L CNN
F 2 "TO_SOT_Packages_THT:TO-126_Vertical" H 6000 3075 50  0001 L CIN
F 3 "" H 5800 3150 50  0001 L CNN
	1    5800 3150
	1    0    0    -1  
$EndComp
Wire Wire Line
	8550 3850 8700 3850
Text Label 8550 3850 0    60   ~ 0
out
$Comp
L blameless-rescue:CP2 C7
U 1 1
P 9100 1100
F 0 "C7" H 9150 1200 50  0000 L CNN
F 1 "220u 35V" H 9150 1000 50  0000 L CNN
F 2 "Capacitors_SMD:CP_Elec_8x10" H 9138 950 30  0001 C CNN
F 3 "" H 9100 1100 60  0000 C CNN
	1    9100 1100
	1    0    0    -1  
$EndComp
$Comp
L blameless-rescue:CP2 C9
U 1 1
P 9100 5800
F 0 "C9" H 9150 5900 50  0000 L CNN
F 1 "220u 35V" H 9150 5700 50  0000 L CNN
F 2 "Capacitors_SMD:CP_Elec_8x10" H 9138 5650 30  0001 C CNN
F 3 "" H 9100 5800 60  0000 C CNN
	1    9100 5800
	1    0    0    -1  
$EndComp
Wire Wire Line
	9100 800  9100 900 
$Comp
L power:GND #PWR013
U 1 1
P 9100 1400
F 0 "#PWR013" H 9100 1150 60  0001 C CNN
F 1 "GND" H 9100 1250 60  0000 C CNN
F 2 "" H 9100 1400 60  0000 C CNN
F 3 "" H 9100 1400 60  0000 C CNN
	1    9100 1400
	1    0    0    -1  
$EndComp
Wire Wire Line
	9100 1400 9100 1300
$Comp
L power:GND #PWR014
U 1 1
P 9100 4900
F 0 "#PWR014" H 9100 4650 60  0001 C CNN
F 1 "GND" H 9100 4750 60  0000 C CNN
F 2 "" H 9100 4900 60  0000 C CNN
F 3 "" H 9100 4900 60  0000 C CNN
	1    9100 4900
	1    0    0    -1  
$EndComp
Wire Wire Line
	9400 5450 9400 5350
Wire Wire Line
	9400 5350 9100 5350
Wire Wire Line
	9100 5350 9100 5600
Wire Wire Line
	9100 6200 9100 6000
$Comp
L blameless-rescue:C C10
U 1 1
P 9100 4650
F 0 "C10" H 9125 4750 50  0000 L CNN
F 1 "100n" H 9125 4550 50  0000 L CNN
F 2 "Capacitor_THT:C_Rect_L7.0mm_W2.5mm_P5.00mm" H 9138 4500 50  0001 C CNN
F 3 "" H 9100 4650 50  0001 C CNN
	1    9100 4650
	1    0    0    -1  
$EndComp
$Comp
L blameless-rescue:R-RESCUE-blameless R16
U 1 1
P 9100 4150
F 0 "R16" V 9180 4150 50  0000 C CNN
F 1 "10R" V 9107 4151 50  0000 C CNN
F 2 "Resistor_THT:R_Axial_DIN0516_L15.5mm_D5.0mm_P5.08mm_Vertical" V 9030 4150 30  0001 C CNN
F 3 "" H 9100 4150 30  0000 C CNN
	1    9100 4150
	1    0    0    -1  
$EndComp
Wire Wire Line
	9100 4800 9100 4900
$Comp
L power:GND #PWR015
U 1 1
P 9400 5450
F 0 "#PWR015" H 9400 5200 60  0001 C CNN
F 1 "GND" H 9400 5300 60  0000 C CNN
F 2 "" H 9400 5450 60  0000 C CNN
F 3 "" H 9400 5450 60  0000 C CNN
	1    9400 5450
	1    0    0    -1  
$EndComp
Wire Wire Line
	9100 3850 9100 3900
Wire Wire Line
	9100 4400 9100 4500
$Comp
L blameless-rescue:L L1
U 1 1
P 9650 3850
F 0 "L1" V 9600 3850 50  0000 C CNN
F 1 "100n" V 9725 3850 50  0000 C CNN
F 2 "Choke_Toroid_ThroughHole:Choke_Toroid_5x10mm_Vertical" H 9650 3850 50  0001 C CNN
F 3 "" H 9650 3850 50  0001 C CNN
	1    9650 3850
	0    1    1    0   
$EndComp
Connection ~ 9100 3850
$Comp
L blameless-rescue:R-RESCUE-blameless R22
U 1 1
P 9650 4050
F 0 "R22" V 9730 4050 50  0000 C CNN
F 1 "10R" V 9657 4051 50  0000 C CNN
F 2 "Resistor_SMD:R_MiniMELF_MMA-0204" V 9580 4050 30  0001 C CNN
F 3 "" H 9650 4050 30  0000 C CNN
	1    9650 4050
	0    1    1    0   
$EndComp
Wire Wire Line
	9400 4050 9300 4050
Wire Wire Line
	9300 4050 9300 3850
Connection ~ 9300 3850
Wire Wire Line
	10000 3850 10000 4050
Wire Wire Line
	10000 4050 9900 4050
Connection ~ 10000 3850
$Comp
L blameless-rescue:D D2
U 1 1
P 3600 4200
F 0 "D2" H 3600 4300 50  0000 C CNN
F 1 "DL4148" H 3600 4100 50  0000 C CNN
F 2 "Diodes_SMD:D_MiniMELF_Handsoldering" H 3600 4200 50  0001 C CNN
F 3 "" H 3600 4200 50  0001 C CNN
	1    3600 4200
	0    1    1    0   
$EndComp
Wire Wire Line
	3600 4050 3600 3900
Wire Wire Line
	3600 3900 3850 3900
Connection ~ 3850 3900
Wire Wire Line
	3600 4350 3600 4400
Wire Wire Line
	3600 4400 3850 4400
Connection ~ 3850 4400
Wire Wire Line
	2850 1800 2850 1900
Wire Wire Line
	2850 1800 3100 1800
Wire Wire Line
	3400 2100 3400 2950
Wire Wire Line
	2850 4150 3400 4150
Wire Wire Line
	3850 3150 4000 3150
Wire Wire Line
	2850 800  3400 800 
Wire Wire Line
	5900 800  7450 800 
Wire Wire Line
	4650 800  5900 800 
Wire Wire Line
	4650 1900 4650 2000
Wire Wire Line
	2350 2650 2350 2950
Wire Wire Line
	5900 2200 5900 2300
Wire Wire Line
	5450 3800 5450 3850
Wire Wire Line
	5450 3150 5450 3250
Wire Wire Line
	5900 2850 5900 2950
Wire Wire Line
	2000 5150 2000 5300
Wire Wire Line
	5900 6200 7450 6200
Wire Wire Line
	2400 5150 2550 5150
Wire Wire Line
	5900 4500 5900 4950
Wire Wire Line
	5900 4500 6300 4500
Wire Wire Line
	7450 3400 7450 3550
Wire Wire Line
	7450 3400 7650 3400
Wire Wire Line
	7450 4200 7450 4650
Wire Wire Line
	7450 4200 7650 4200
Wire Wire Line
	4850 3150 5000 3150
Wire Wire Line
	4100 2850 4100 2950
Wire Wire Line
	4100 2200 4350 2200
Wire Wire Line
	5450 2200 5900 2200
Wire Wire Line
	8700 3850 8700 4050
Wire Wire Line
	8700 3850 9100 3850
Wire Wire Line
	1350 3150 1450 3150
Wire Wire Line
	1950 3150 2050 3150
Wire Wire Line
	1350 3900 1350 4050
Wire Wire Line
	1350 3900 1950 3900
Wire Wire Line
	900  3900 1350 3900
Wire Wire Line
	650  3150 650  3300
Wire Wire Line
	2350 800  2350 950 
Wire Wire Line
	2000 6200 2000 6350
Wire Wire Line
	2850 6200 5900 6200
Wire Wire Line
	3400 800  4650 800 
Wire Wire Line
	7450 6200 8700 6200
Wire Wire Line
	8700 6200 9100 6200
Wire Wire Line
	8700 800  9100 800 
Wire Wire Line
	7450 800  8700 800 
Wire Wire Line
	6300 2850 6500 2850
Wire Wire Line
	6300 4500 6300 4850
Wire Wire Line
	9100 3850 9300 3850
Wire Wire Line
	9300 3850 9500 3850
Wire Wire Line
	10000 3850 10300 3850
Wire Wire Line
	3850 3900 3850 3950
Wire Wire Line
	3850 4400 3850 4500
$Comp
L blameless-rescue:BD135 Q7
U 1 1
P 7350 2850
F 0 "Q7" H 7550 2925 50  0000 L CNN
F 1 "BD135" H 7550 2850 50  0000 L CNN
F 2 "Package_TO_SOT_THT:TO-126-3_Vertical" H 7550 2775 50  0001 L CIN
F 3 "" H 7350 2850 50  0001 L CNN
	1    7350 2850
	1    0    0    -1  
$EndComp
$Comp
L Transistor_BJT:BD140 Q8
U 1 1
P 7350 4850
F 0 "Q8" H 7542 4804 50  0000 L CNN
F 1 "BD140" H 7542 4895 50  0000 L CNN
F 2 "Package_TO_SOT_THT:TO-126-3_Vertical" H 7550 4775 50  0001 L CIN
F 3 "http://www.st.com/internet/com/TECHNICAL_RESOURCES/TECHNICAL_LITERATURE/DATASHEET/CD00001225.pdf" H 7350 4850 50  0001 L CNN
	1    7350 4850
	1    0    0    1   
$EndComp
$EndSCHEMATC
